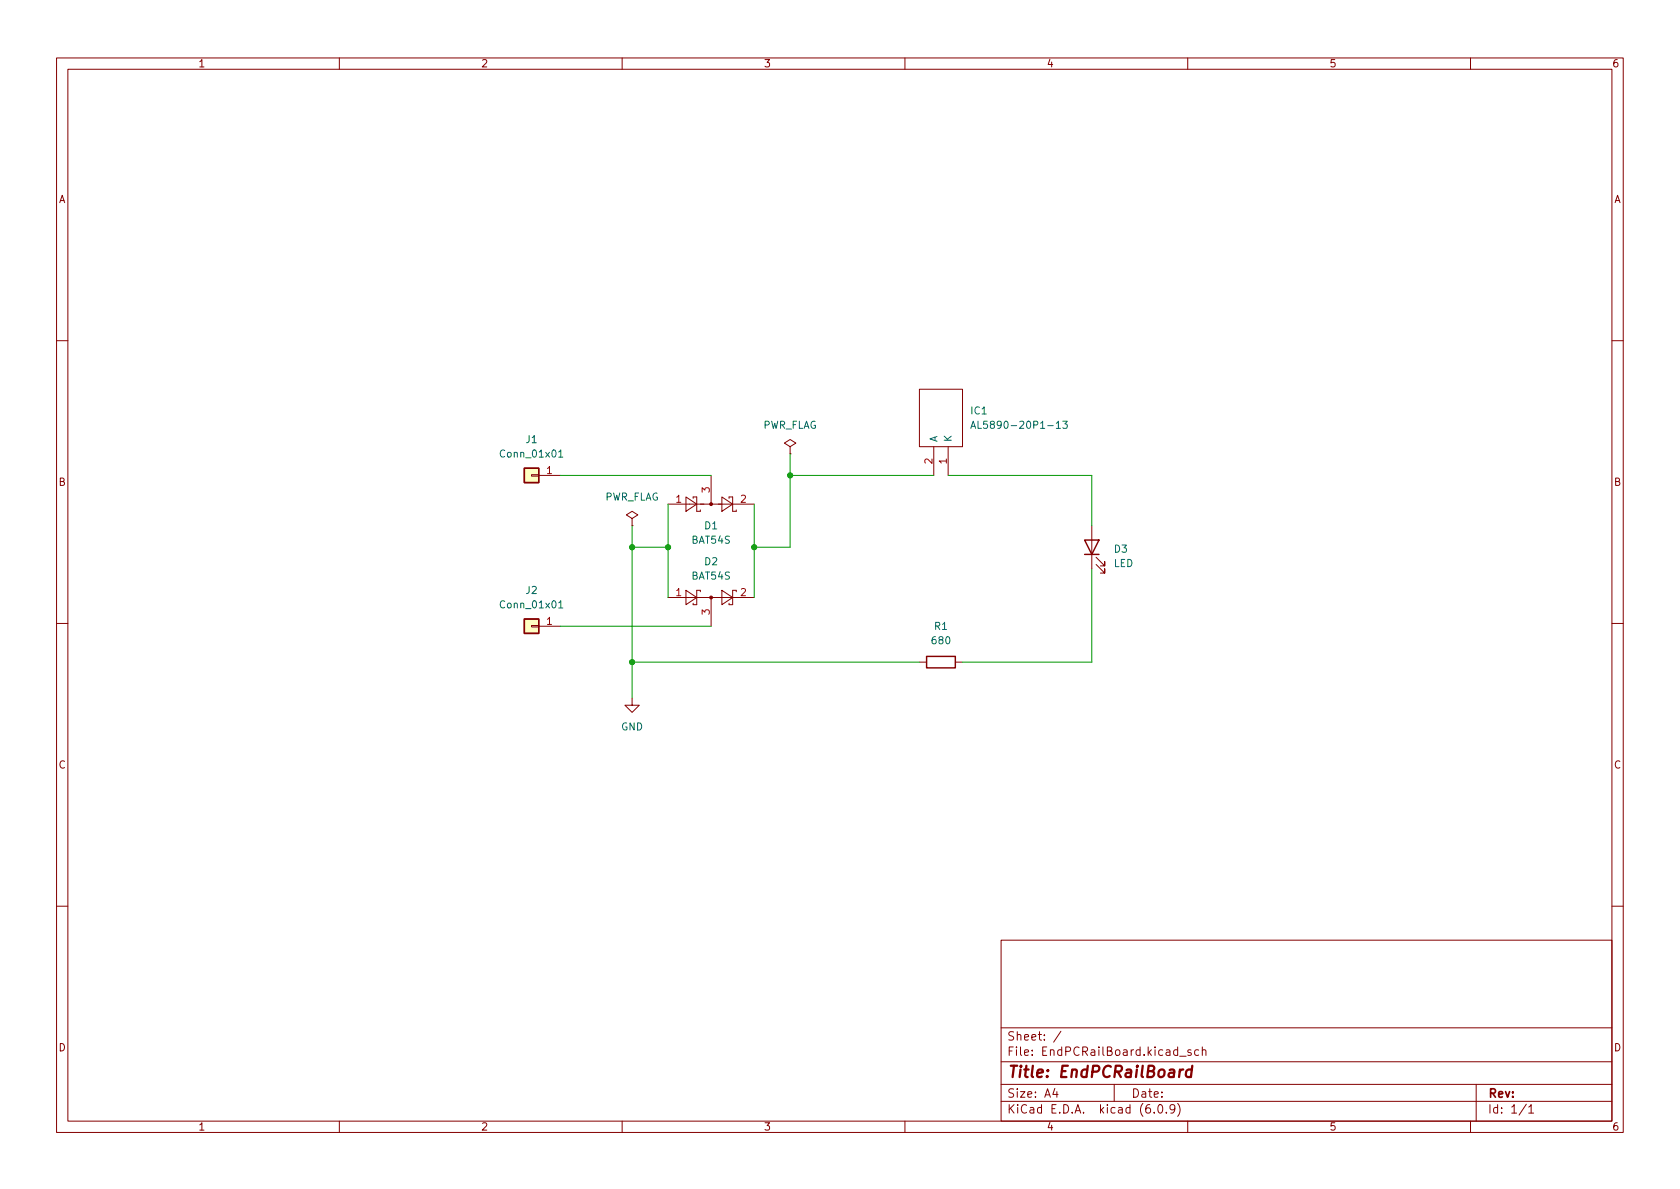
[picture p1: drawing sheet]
<svg xmlns="http://www.w3.org/2000/svg" width="297mm" height="210mm" viewBox="0 0 297 210" stroke-linecap="round" stroke-linejoin="round" font-family="sans-serif">
<g fill="none" stroke="#840000" stroke-width=".18">
<path d="M10 10.2h277v190.1h-277zM12 12.2h273v186.1h-273zM60 10.2v2M110 10.2v2M160 10.2v2M210 10.2v2M260 10.2v2M10 60.2h2M139.7 79l1-.6-1-.7-1 .7 1 .6v1.3M162.6 68.8h7.6v10.2h-7.6zM165.1 79v5.1M167.6 79v5.1"/>
<path d="M285 60.2h2M94 83.9h1.2v.3h-1.2zM95.2 84.1h3.9M111.8 91.7l1-.6-1-.7-1.1 .7 1.1 .6v1.3M111.8 93h.1M118.1 89.1h15.2M121.3 87.9l1.9 1.2-1.9 1.3zM122.6 88.1v-.2h.6v2.5h.6v-.2M125.7 84.1v5M127.6 87.9l1.9 1.2-1.9 1.3zM128.9 88.1v-.2h.6v2.5h.7v-.2M139.7 80.3h.1"/>
<path d="M193 93v7.6M193.8 99.8l1.5 1.5v-.7v.7h-.7M193.8 98.5l1.5 1.6v-.8v.8h-.7M10 110.2h2M94 110.6h1.2v.3h-1.2zM95.2 110.7h3.9M118.1 105.7h15.2M121.3 104.4l1.9 1.3-1.9 1.2zM123.8 104.6v-.2h-.6v2.5h-.6v-.2M125.7 105.7v5M127.6 104.4l1.9 1.3-1.9 1.2zM130.2 104.6v-.2h-.7v2.5h-.6v-.2"/>
<path d="M162.6 117.1h1.2M168.9 117.1h1.3M285 110.2h2M111.8 123.4v1.3h1.2l-1.2 1.3-1.3-1.3h1.3M10 160.2h2M177 166.3h108v32h-108zM285 160.2h2M60 198.3v2M110 198.3v2M160 198.3v2M177 194.8h108M177 191.8h108"/>
<path d="M177 187.8h108M177 181.8h108M186.5 192.5l-.4 1h1M186.9 193v1M187.6 182.4l-1.3 1.9M197 191.8v3M204.1 196.7v.1M204.9 195.4l.2-.1a.81 .81 0 0 1 .6 .7 .81 .81 0 0 1-.3 .8h-.2a.81 .81 0 0 1-.6-.6 .81 .81 0 0 1 .3-.8zM206.2 196.7v.1M207.7 196l-.3 .3h-.3l-.2-.3 .1-.6 .4-.1 .2 .2a.99 .99 0 0 1-.3 1.3h-.3M208.2 195.1a1.72 1.72 0 0 1 0 2.3M208.6 186.8h1.1"/>
<path d="M210 198.3v2M210.6 185.7l-.4-.1-.2 .2 .1 .3 .5 .1v.4h-.6M211.9 185.7l-.4-.1-.3 .3v.4l.2 .3h.5M212.6 185.8l.2-.2 .3 .1 .1 .9M212.6 185.1v1.5M260 198.3v2M261 191.8v6.5M269.9 195.3l-1.3 1.9M270.3 195.8l.4-.5v1.5M270.3 196.8h.9"/>
</g>
<path d="M209.2 189.1l-.4 .1-.2 .3M210.7 189.2a.66 .66 0 0 0-1 .3v.6l.1 .3 .2 .1 .6-.1M210.8 188.5l-.2 2" fill="none" stroke="#840000" stroke-width=".4"/>
<g fill="#840000" stroke="#840000" stroke-width=".18">
<circle cx="125.7" cy="89.1" r=".25"/>
<circle cx="125.7" cy="105.7" r=".25"/>
</g>
<g fill="#ffffc2" stroke="#ffffc2" stroke-width=".18">
<path d="M92.7 109.5h2.5v2.5h-2.5z"/>
<path d="M92.7 82.8h2.5v2.5h-2.5z"/>
</g>
<path d="M92.7 82.8h2.5v2.5h-2.5zM191.8 95.5h2.5l-1.3 2.5zM191.8 98h2.5M92.7 109.5h2.5v2.5h-2.5zM163.8 116.1h5.1v2h-5.1z" fill="none" stroke="#840000" stroke-width=".25"/>
<path d="M98.8 79.9l.4-.3v1.2M171.7 75.8l.4-1.3 .4 1.3M171.8 75.4h.6M186.8 75.8h.7M187.9 74.5h.8l-.4 .5 .3 .1v.5l-.1 .2-.6-.2M98.8 80.8h.7M98.8 106.6l.4-.4v1.3M98.8 107.5h.7" fill="none" stroke="#006464" stroke-width=".18"/>
<path d="M99.1 84.1h26.6M111.8 96.8h6.3M111.8 93v30.4M118.1 89.1v16.6M133.3 89.1v16.6M139.7 80.3v16.5h-6.4M139.7 84.1h25.4M167.6 84.1h25.4v8.9M99.1 110.7h26.6M111.8 117.1h50.8M193 100.6v16.5h-22.8" fill="none" stroke="#009600" stroke-width=".18"/>
<g fill="#009600" stroke="#009600" stroke-width=".18">
<circle cx="133.3" cy="96.8" r=".46"/>
<circle cx="111.8" cy="96.8" r=".46"/>
<circle cx="111.8" cy="117.1" r=".46"/>
<circle cx="118.1" cy="96.8" r=".46"/>
<circle cx="139.7" cy="84.1" r=".46"/>
</g>
<text font-size="2.8" fill="#840000" x="178" y="190.6">Title: EndPCRailBoard</text>
<g font-size="2.1" fill="#840000">
<text x="178" y="184">Sheet: /</text>
<text x="178" y="186.7">File: EndPCRailBoard.kicad_sch</text>
<text x="178" y="196.9">KiCad E.D.A. kicad (6.0.9)</text>
<text x="178" y="194.1">Size: A4</text>
<text x="200" y="194.1">Date:</text>
<text x="263" y="194.1">Rev:</text>
<text x="263" y="196.9">Id: 1/1</text>
</g>
<g font-size="1.8" fill="#840000">
<text x="35" y="11.9">1</text>
<text x="85" y="11.9">2</text>
<text x="135" y="11.9">3</text>
<text x="185" y="11.9">4</text>
<text x="235" y="11.9">5</text>
<text x="285" y="11.9">6</text>
<text x="10.3" y="35.9">A</text>
<text x="285.3" y="35.9">A</text>
<text x="10.3" y="85.9">B</text>
<text x="285.3" y="85.9">B</text>
<text x="10.3" y="135.9">C</text>
<text x="285.3" y="135.9">C</text>
<text x="10.3" y="185.9">D</text>
<text x="285.3" y="185.9">D</text>
<text x="35" y="199.9">1</text>
<text x="85" y="199.9">2</text>
<text x="135" y="199.9">3</text>
<text x="185" y="199.9">4</text>
<text x="235" y="199.9">5</text>
<text x="285" y="199.9">6</text>
</g>
<g font-size="1.8" fill="#006464">
<text x="134.7" y="75.8">PWR_FLAG</text>
<text x="171.7" y="73.3">IC1</text>
<text x="173.5" y="75.8">AL5890-20P1-13</text>
<text x="88.8" y="80.9">Conn_01x01</text>
<text x="93" y="78.4">J1</text>
<text x="165.7" y="78.2" transform="rotate(-90 165.7 78.2)">A</text>
<text x="168.3" y="78.2" transform="rotate(-90 168.3 78.2)">K</text>
<text x="106.8" y="88.5">PWR_FLAG</text>
<text x="124.6" y="93.6">D1</text>
<text x="122.3" y="96.1">BAT54S</text>
<text x="124.6" y="99.9">D2</text>
<text x="196.9" y="100.3">LED</text>
<text x="197" y="97.7">D3</text>
<text x="88.8" y="107.6">Conn_01x01</text>
<text x="93" y="105">J2</text>
<text x="122.3" y="102.5">BAT54S</text>
<text x="164.9" y="113.9">680</text>
<text x="165.2" y="111.4">R1</text>
<text x="109.8" y="129.2">GND</text>
</g>
<g font-size="1.8" fill="#a90000">
<text x="96.7" y="83.8">1</text>
<text x="164.8" y="82" transform="rotate(-90 164.8 82)">2</text>
<text x="167.4" y="82" transform="rotate(-90 167.4 82)">1</text>
<text x="119.5" y="88.9">1</text>
<text x="125.5" y="87.1" transform="rotate(-90 125.5 87.1)">3</text>
<text x="131" y="88.9">2</text>
<text x="119.5" y="105.4">1</text>
<text x="131" y="105.4">2</text>
<text x="96.7" y="110.5">1</text>
<text x="125.5" y="108.7" transform="rotate(-90 125.5 108.7)">3</text>
</g>
</svg>
